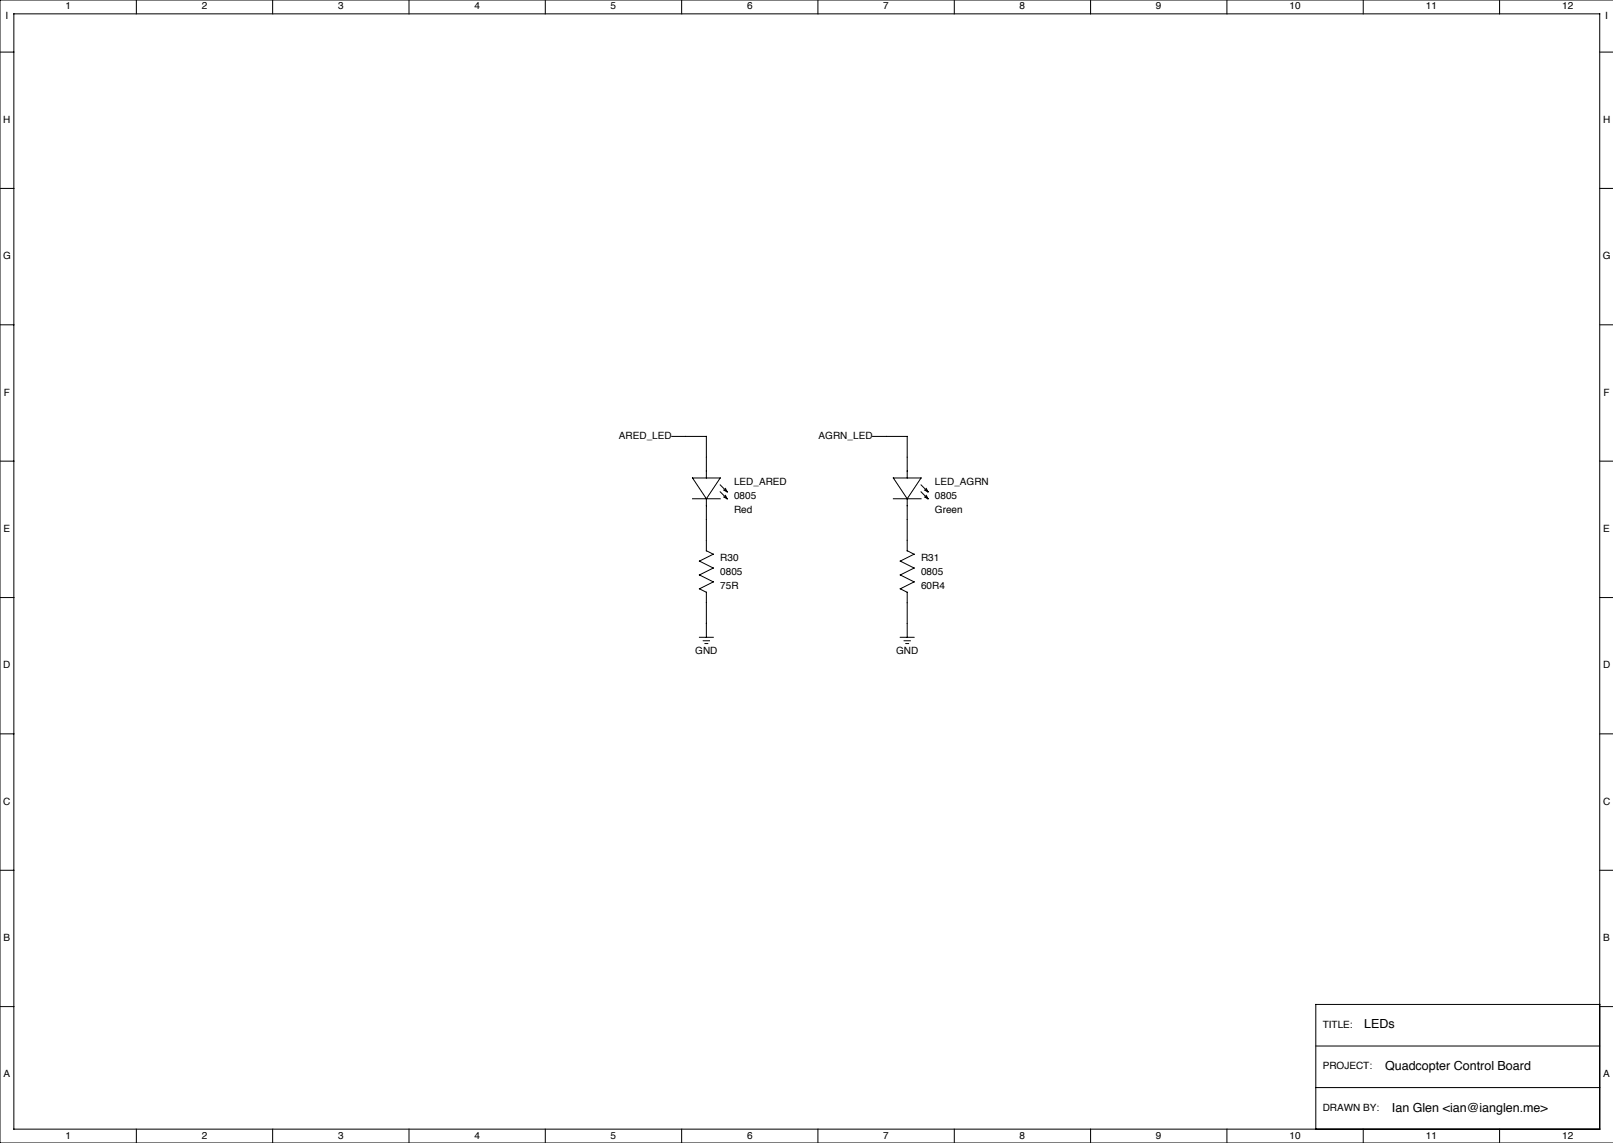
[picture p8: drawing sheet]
<svg xmlns="http://www.w3.org/2000/svg" width="592mm" height="419mm" viewBox="0 0 592 419" stroke-linecap="round" stroke-linejoin="round" font-family="sans-serif">
<g fill="none" stroke="#000" stroke-width=".37">
<path d="M0 19.1h5.1M5.1 5.1h581.6v408.9h-581.6zM50 0v5.1M100 0v5.1M150 0v5.1M200 0v5.1M250 0v5.1M300 0v5.1M350 0v5.1M400 0v5.1M450 0v5.1M500 0v5.1"/>
<path d="M550 0v5.1M586.7 19.1h5M591.7 0h-591.7v419.1h591.7M0 69.1h5.1M586.7 69.1h5M0 119.1h5.1M586.7 119.1h5M0 169.1h5.1M246.4 160h12.7v15.3M254 175.3h10.2l-5.1 7.6zM264.2 177.8l2.5 2.5M265.4 179.7l1.3 .6"/>
<path d="M266.1 179.1l.6 1.2M320 160h12.7v15.3M327.7 175.3h10.1l-5.1 7.6zM337.8 177.8l2.6 2.5M339.1 179.7l1.3 .6M339.7 179.1l.7 1.2M586.7 169.1h5M254 182.9h10.2M259.1 182.9v19.1M264.2 180.3l2.5 2.6M265.4 182.2l1.3 .7M266.1 181.6l.6 1.3"/>
<path d="M327.7 182.9h10.1M332.7 182.9v19.1M337.8 180.3l2.6 2.6M339.1 182.2l1.3 .7M339.7 181.6l.7 1.3M0 219.1h5.1M259.1 201.9l2.5 1.3-5.1 2.5 5.1 2.6-5.1 2.5 5.1 2.6-5.1 2.5 2.6 1.3v16.5M332.7 201.9l2.6 1.3-5.1 2.5 5.1 2.6-5.1 2.5 5.1 2.6-5.1 2.5 2.5 1.3v16.5M586.7 219.1h5M256.5 233.7h5.1M257.9 234.9h2.3M258.6 236h1"/>
<path d="M330.2 233.7h5.1M331.6 234.9h2.3M332.2 236h1M0 269.1h5.1M586.7 269.1h5M0 319.1h5.1M586.7 319.1h5M0 369.1h5.1M586.7 368.3h-104.1v45.7M586.7 369.1h5M482.6 398.8h104.1M482.6 383.5h104.1"/>
<path d="M50 414v5.1M100 414v5.1M150 414v5.1M200 414v5.1M250 414v5.1M300 414v5.1M350 414v5.1M400 414v5.1M450 414v5.1M500 414v5.1M550 414v5.1"/>
</g>
<g font-size="4.6">
<text x="500.4" y="377.1">LEDs</text>
<text x="508" y="392.4">Quadcopter Control Board</text>
<text x="510.5" y="407.6">Ian Glen &lt;ian@ianglen.me&gt;</text>
</g>
<g font-size="3.7">
<text x="24" y="3.4">1</text>
<text x="74" y="3.5">2</text>
<text x="124" y="3.5">3</text>
<text x="174" y="3.5">4</text>
<text x="224" y="3.4">5</text>
<text x="274" y="3.5">6</text>
<text x="324" y="3.4">7</text>
<text x="374" y="3.5">8</text>
<text x="424" y="3.5">9</text>
<text x="473" y="3.5">10</text>
<text x="523" y="3.4">11</text>
<text x="573" y="3.5">12</text>
<text x="2" y="6.9">I</text>
<text x="588.8" y="6.9">I</text>
<text x="1.2" y="45">H</text>
<text x="588" y="45">H</text>
<text x="1.1" y="95.1">G</text>
<text x="587.9" y="95.1">G</text>
<text x="1.4" y="145">F</text>
<text x="588.2" y="145">F</text>
<text x="227" y="160.9">ARED_LED</text>
<text x="300.3" y="161">AGRN_LED</text>
<text x="269.2" y="177.8">LED_ARED</text>
<text x="342.9" y="177.8">LED_AGRN</text>
<text x="269.2" y="182.9">0805</text>
<text x="342.9" y="182.9">0805</text>
<text x="269.2" y="188">Red</text>
<text x="342.9" y="188">Green</text>
<text x="1.3" y="195">E</text>
<text x="588.1" y="195">E</text>
<text x="264.2" y="205.7">R30</text>
<text x="337.8" y="205.7">R31</text>
<text x="264.2" y="215.9">75R</text>
<text x="264.2" y="210.8">0805</text>
<text x="337.8" y="215.9">60R4</text>
<text x="337.8" y="210.8">0805</text>
<text x="255" y="239.7">GND</text>
<text x="328.7" y="239.7">GND</text>
<text x="1.2" y="245">D</text>
<text x="588" y="245">D</text>
<text x="1.2" y="295.1">C</text>
<text x="588" y="295.1">C</text>
<text x="1.3" y="345">B</text>
<text x="588.1" y="345">B</text>
<text x="485.1" y="376.8">TITLE:</text>
<text x="1.3" y="395">A</text>
<text x="485.1" y="392.1">PROJECT:</text>
<text x="588.1" y="395">A</text>
<text x="485.1" y="407.3">DRAWN BY:</text>
<text x="24" y="417.5">1</text>
<text x="74" y="417.5">2</text>
<text x="124" y="417.5">3</text>
<text x="174" y="417.5">4</text>
<text x="224" y="417.5">5</text>
<text x="274" y="417.5">6</text>
<text x="324" y="417.5">7</text>
<text x="374" y="417.5">8</text>
<text x="424" y="417.5">9</text>
<text x="473" y="417.5">10</text>
<text x="523" y="417.5">11</text>
<text x="573" y="417.5">12</text>
</g>
</svg>
